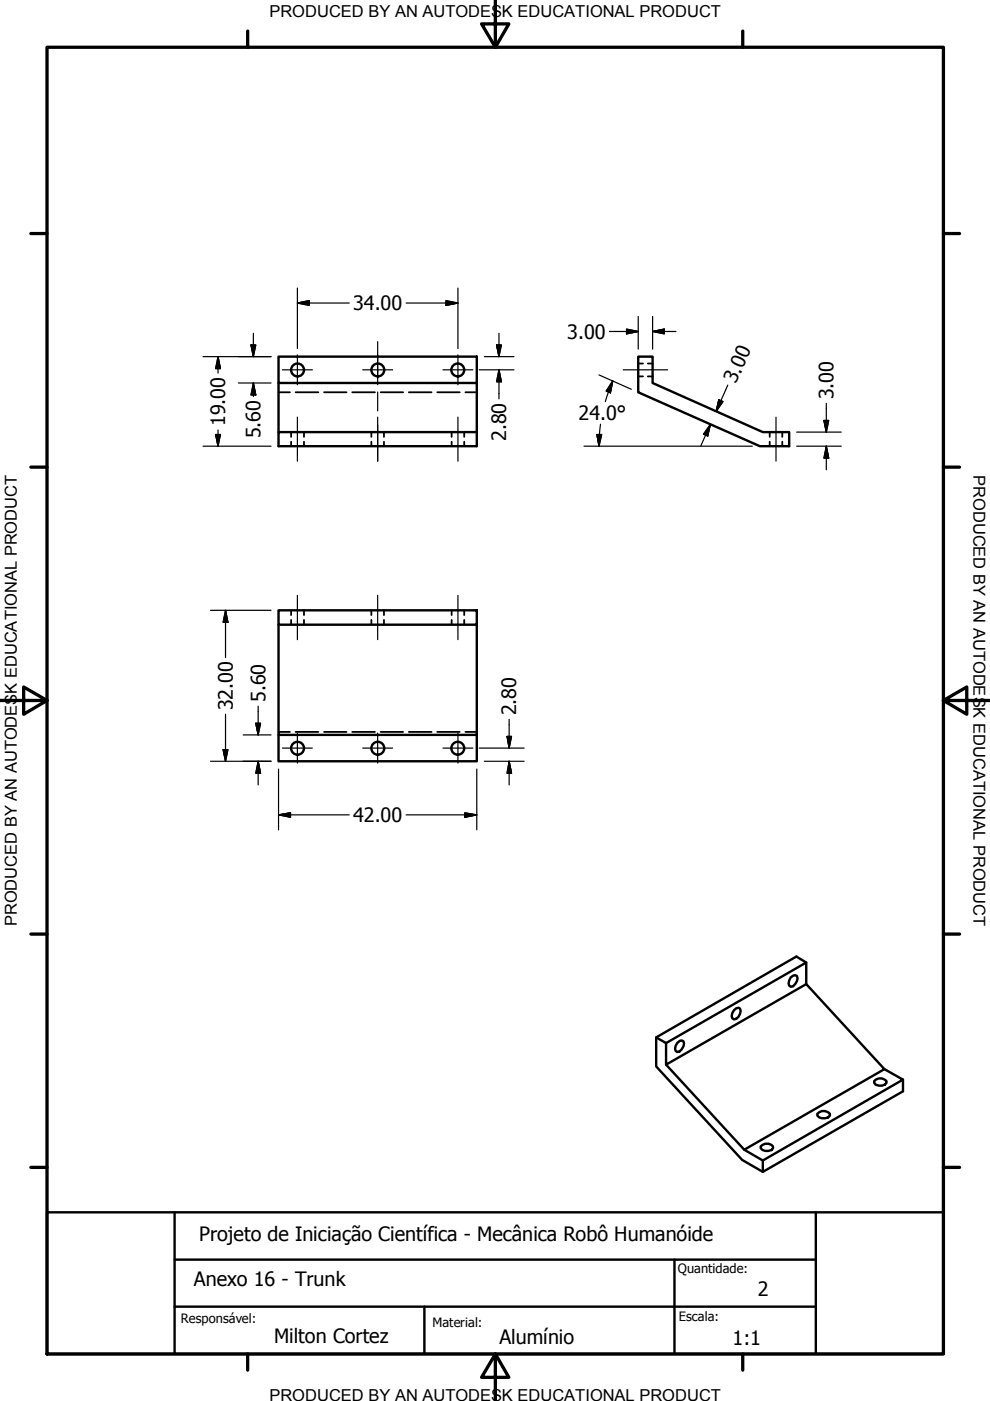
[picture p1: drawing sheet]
<svg xmlns="http://www.w3.org/2000/svg" width="210mm" height="297mm" viewBox="0 0 210 297" stroke-linecap="round" stroke-linejoin="round" font-family="sans-serif">
<!-- layer: Visible (ANSI) -->
<g fill="none" stroke="#000" stroke-width=".51">
<path d="M59.1 75.6h42v5.6h-42zM135.3 75.6h3.1v5.6l23.3 10.4h5.6v3h-6.2l-25.8-11.4zM59.1 81.2v10.4M101.1 81.2v10.4h-42v3h42v-3M59.1 129.4h42v3h-42zM59.1 132.4v23.4h42v-23.4M59.1 155.8v5.6h42v-5.6M139.1 219.9l2.1 1.3 29.7-17.1-2.1-1.3-29.7 17.1v6.2l18.3 19.8 4.3 2.6 29.8-17.1v-2.5M155.6 214.2l.5-.4 .5-.1 .3 .2a1.8 1.8 0 0 1-1.3 2.2l-.3-.2-.2-.5 .2-.6zM167.6 207.2l1-.5 .4 .2a1.78 1.78 0 0 1-1.4 2.3 1.25 1.25 0 0 1 0-2zM170.9 204.1v4.5l-29.7 17.1v-4.5M170.9 208.6l16.6 18.1-29.7 17.1-16.6-18.1"/>
<path d="M143.6 221.2l.5-.5 .4-.1 .4 .2a1.78 1.78 0 0 1-1.3 2.3 1.2 1.2 0 0 1 0-1.9zM173.3 236.1a1.76 1.76 0 0 1 2.7 0v.4a1.78 1.78 0 0 1-2.7 0zM185.4 229.2a1.7 1.7 0 0 1 2.6 0v.4a1.7 1.7 0 0 1-2.6 0zM187.5 226.7l4 2.2-29.8 17.1-3.9-2.2M161.3 243.1a1.7 1.7 0 0 1 2.6 0v.3a1.7 1.7 0 0 1-2.6 0zM161.7 246v2.5"/>
<circle cx="63.1" cy="78.4" r="1.37"/>
<circle cx="80.1" cy="78.4" r="1.37"/>
<circle cx="97.1" cy="78.4" r="1.37"/>
<circle cx="63.1" cy="158.6" r="1.37"/>
<circle cx="80.1" cy="158.6" r="1.37"/>
<circle cx="97.1" cy="158.6" r="1.37"/>
</g>
<!-- layer: Hidden (ANSI) -->
<g fill="none" stroke="#000" stroke-width=".38">
<path d="M135.3 79.8h1M135.3 77.1h1M137.4 79.8h1M137.4 77.1h1M59.1 83.2h2.4M61.7 91.6v1M61.7 93.6v1M62.7 83.2h4.8M64.5 91.6v1M64.5 93.6v1M68.7 83.2h4.8M74.7 83.2h4.8"/>
<path d="M78.7 91.6v1M78.7 93.6v1M80.7 83.2h4.8M81.4 91.6v1M81.4 93.6v1M86.7 83.2h4.8M92.7 83.2h4.8M95.8 91.6v1M95.8 93.6v1M98.4 91.6v1M98.4 93.6v1M98.7 83.2h2.4"/>
<path d="M163.2 91.6v1M163.2 93.6v1M165.9 91.6v1M165.9 93.6v1M61.7 129.4v1M61.7 131.4v1M64.5 129.4v1M64.5 131.4v1M78.7 129.4v1M78.7 131.4v1M81.4 129.4v1M81.4 131.4v1"/>
<path d="M95.8 129.4v1M95.8 131.4v1M98.4 129.4v1M98.4 131.4v1M59.1 155.2h2.4M62.7 155.2h4.8M68.7 155.2h4.8M74.7 155.2h4.8M80.7 155.2h4.8M86.7 155.2h4.8M92.7 155.2h4.8M98.7 155.2h2.4"/>
</g>
<!-- layer: Border (ANSI) -->
<g fill="none" stroke="#000" stroke-width=".7">
<path d="M10 10h190v277.1h-190zM52.5 6.6v3.4M105 0v10l-2.9-4.9h5.8l-2.9 4.9M157.5 6.6v3.4M6.5 49.5h3.5M200 49.5h3.5M6.5 99h3.5M200 99h3.5M0 148.5h10l-5-2.8v5.7l5-2.9M200 148.5l5 2.9v-5.7l-5 2.8h10M6.5 198h3.5M200 198h3.5"/>
<path d="M6.5 247.5h3.5M200 247.5h3.5M52.5 287.1v3.4M105 287.1l2.9 4.9h-5.8l2.9-4.9v9.9M157.5 287.1v3.4"/>
</g>
<!-- layer: Title (ANSI) -->
<path d="M10 257h190v30.1h-190zM37 257v30.1M173 257v30.1M37 277h136M37 267.1h136M90 277v10.1M143 267.1v20" fill="none" stroke="#000" stroke-width=".51"/>
<!-- layer: Dimension (ANSI) -->
<g fill="none" stroke="#000" stroke-width=".25">
<path d="M43.1 75.6h14.4M46.2 75.6l.5 2.6h-1zM46.2 75.6v3.5M53.2 73.1h1l-.5 2.5zM53.7 70.7v4.9M63.1 64.2l2.5-.5v1.1zM63.1 64.2h10.9M63.1 61.1v12.8M86.1 64.2h11M94.6 63.7l2.5 .5-2.5 .6zM97.1 61.1v12.8M101.6 78.4h7.4"/>
<path d="M102.7 75.6h6.3M105.3 73.1h1l-.5 2.5zM105.8 78.4l.5 2.5h-1zM105.8 70.7v4.9M105.8 78.4v6.2M127 79.5l6.9 3M129.2 70.3h6.1M132.8 69.8l2.5 .5-2.5 .5zM135.3 67.1v6.9M138.4 70.3l2.4-.5v1zM138.4 70.3h4.9M138.4 67.1v6.9"/>
<path d="M43.1 94.6h14.4M45.7 92.1h1l-.5 2.5zM46.2 91.2v3.4M50.5 81.2h7M53.7 81.2l.5 2.5h-1zM53.7 81.2v2.9M123.8 94.6h35.7M126.6 92.1h1l-.6 2.5zM127.1 92.1l-.1 2.5M127.3 89.9l-.2 2.2M129 83.1l-.7 2.1M129.9 80.8l-.5 2.5-.9-.4z"/>
<path d="M129.9 80.8l-.9 2.3M150.6 90l-.5 2.4-.9-.3zM150.6 90l-2 4.5M152.4 84.8l.9 .3-1.5 2.1zM154.3 81.6l-2.5 5.6M168.9 94.6h9.5M168.9 91.6h9.5M174.7 89.1h1l-.5 2.5zM175.2 94.6l.5 2.5h-1zM175.2 85.5v6.1M175.2 94.6v5M44.6 129.4h12.9"/>
<path d="M47.8 129.4l.5 2.5h-1zM47.8 129.4v10M47.3 158.9h1l-.5 2.5zM47.8 151.4v10M51.6 155.8h5.9M54.2 153.3h1l-.5 2.5zM54.7 149.7v6.1M101.6 158.6h9.5M107.5 156.1h1l-.6 2.5zM107.9 152.5v6.1M44.6 161.4h12.9M54.7 161.4l.5 2.5h-1z"/>
<path d="M54.7 161.4v5M59.1 172.8l2.5-.5v1zM59.1 172.8h14.9M59.1 163.1v12.8M86.1 172.8h15M98.6 172.3l2.5 .5-2.5 .5zM101.1 163.1v12.8M102.7 161.4h8.4M107.9 161.4l.6 2.5h-1zM107.9 161.4v5"/>
</g>
<g fill="#000" stroke="#000" stroke-width=".25">
<path d="M46.2 75.6l.5 2.6zM46.2 75.6l.5 2.6h-1zM53.2 73.1l.5 2.5zM53.2 73.1h1l-.5 2.5zM63.1 64.2l2.5-.5zM63.1 64.2l2.5-.5v1.1zM94.6 64.8l2.5-.6zM94.6 63.7l2.5 .5-2.5 .6zM105.3 73.1l.5 2.5zM105.3 73.1h1l-.5 2.5zM132.8 70.8l2.5-.5zM132.8 69.8l2.5 .5-2.5 .5z"/>
<path d="M138.4 70.3l2.4-.5zM138.4 70.3l2.4-.5v1zM45.7 92.1l.5 2.5zM45.7 92.1h1l-.5 2.5zM53.7 81.2l.5 2.5zM53.7 81.2l.5 2.5h-1zM105.8 78.4l.5 2.5zM105.8 78.4l.5 2.5h-1zM126.6 92.1l.4 2.5zM126.6 92.1h1l-.6 2.5zM129.9 80.8l-.5 2.5zM129.9 80.8l-.5 2.5-.9-.4z"/>
<path d="M150.6 90l-.5 2.4zM150.6 90l-.5 2.4-.9-.3zM152.4 84.8l-.6 2.4zM152.4 84.8l.9 .3-1.5 2.1zM174.7 89.1l.5 2.5zM174.7 89.1h1l-.5 2.5zM175.2 94.6l.5 2.5zM175.2 94.6l.5 2.5h-1zM47.8 129.4l.5 2.5zM47.8 129.4l.5 2.5h-1zM47.3 158.9l.5 2.5zM47.3 158.9h1l-.5 2.5z"/>
<path d="M54.2 153.3l.5 2.5zM54.2 153.3h1l-.5 2.5zM107.5 156.1l.4 2.5zM107.5 156.1h1l-.6 2.5zM54.7 161.4l.5 2.5zM54.7 161.4l.5 2.5h-1zM59.1 172.8l2.5-.5zM59.1 172.8l2.5-.5v1zM98.6 173.3l2.5-.5zM98.6 172.3l2.5 .5-2.5 .5zM107.9 161.4l.6 2.5zM107.9 161.4l.6 2.5h-1z"/>
</g>
<!-- layer: Centerline (ANSI) -->
<path d="M80.1 72.4v7.7M132.1 78.4h9.4M63.1 88.4v9.4M80.1 88.4v9.4v-7.7M80.1 83.1v4M97.1 88.4v9.4M164.5 88.4v9.4M63.1 126.2v9.4M80.1 126.2v9.4M97.1 126.2v9.4" fill="none" stroke="#000" stroke-width=".25"/>
<!-- layer: Center Mark (ANSI) -->
<path d="M59.9 78.4h6.3M63.1 75.2v6.4M76.9 78.4h6.3M80.1 75.2v6.4M93.9 78.4h6.4M97.1 75.2v6.4M59.9 158.6h6.3M63.1 155.4v6.4M76.9 158.6h6.3M80.1 155.4v6.4M93.9 158.6h6.4M97.1 155.4v6.4" fill="none" stroke="#000" stroke-width=".25"/>
<g font-size="4.2">
<text x="74.9" y="65.8">34.00</text>
<text x="120.3" y="71.8">3.00</text>
<text x="156" y="81.5" transform="rotate(-66 156 81.5)">3.00</text>
<text x="122.7" y="89.1">24.0°</text>
<text x="176.7" y="84.7" transform="rotate(-90 176.7 84.7)">3.00</text>
<text x="47.8" y="90.3" transform="rotate(-90 47.8 90.3)">19.00</text>
<text x="55.2" y="92.9" transform="rotate(-90 55.2 92.9)">5.60</text>
<text x="107.3" y="93.5" transform="rotate(-90 107.3 93.5)">2.80</text>
<text x="56.3" y="148.9" transform="rotate(-90 56.3 148.9)">5.60</text>
<text x="49.3" y="150.6" transform="rotate(-90 49.3 150.6)">32.00</text>
<text x="109.5" y="151.7" transform="rotate(-90 109.5 151.7)">2.80</text>
<text x="74.9" y="174.3">42.00</text>
<text x="42.2" y="263.1">Projeto de Iniciação Científica - Mecânica Robô Humanóide</text>
<text x="41.1" y="272.7">Anexo 16 - Trunk</text>
<text x="160.7" y="274.7">2</text>
<text x="58.1" y="284.8">Milton Cortez</text>
<text x="105.9" y="285">Alumínio</text>
<text x="155.3" y="285.1">1:1</text>
</g>
<g font-size="3.5">
<text x="57.1" y="3.6">PRODUCED BY AN AUTODESK EDUCATIONAL PRODUCT</text>
<text x="206.4" y="100.7" transform="rotate(90 206.4 100.7)">PRODUCED BY AN AUTODESK EDUCATIONAL PRODUCT</text>
<text x="3.6" y="196.4" transform="rotate(-90 3.6 196.4)">PRODUCED BY AN AUTODESK EDUCATIONAL PRODUCT</text>
<text x="57.1" y="297">PRODUCED BY AN AUTODESK EDUCATIONAL PRODUCT</text>
</g>
<g font-size="2.7">
<text x="143.7" y="269.9">Quantidade:</text>
<text x="38.4" y="280.6">Responsável:</text>
<text x="91.7" y="281.3">Material:</text>
<text x="144" y="280">Escala:</text>
</g>
</svg>
